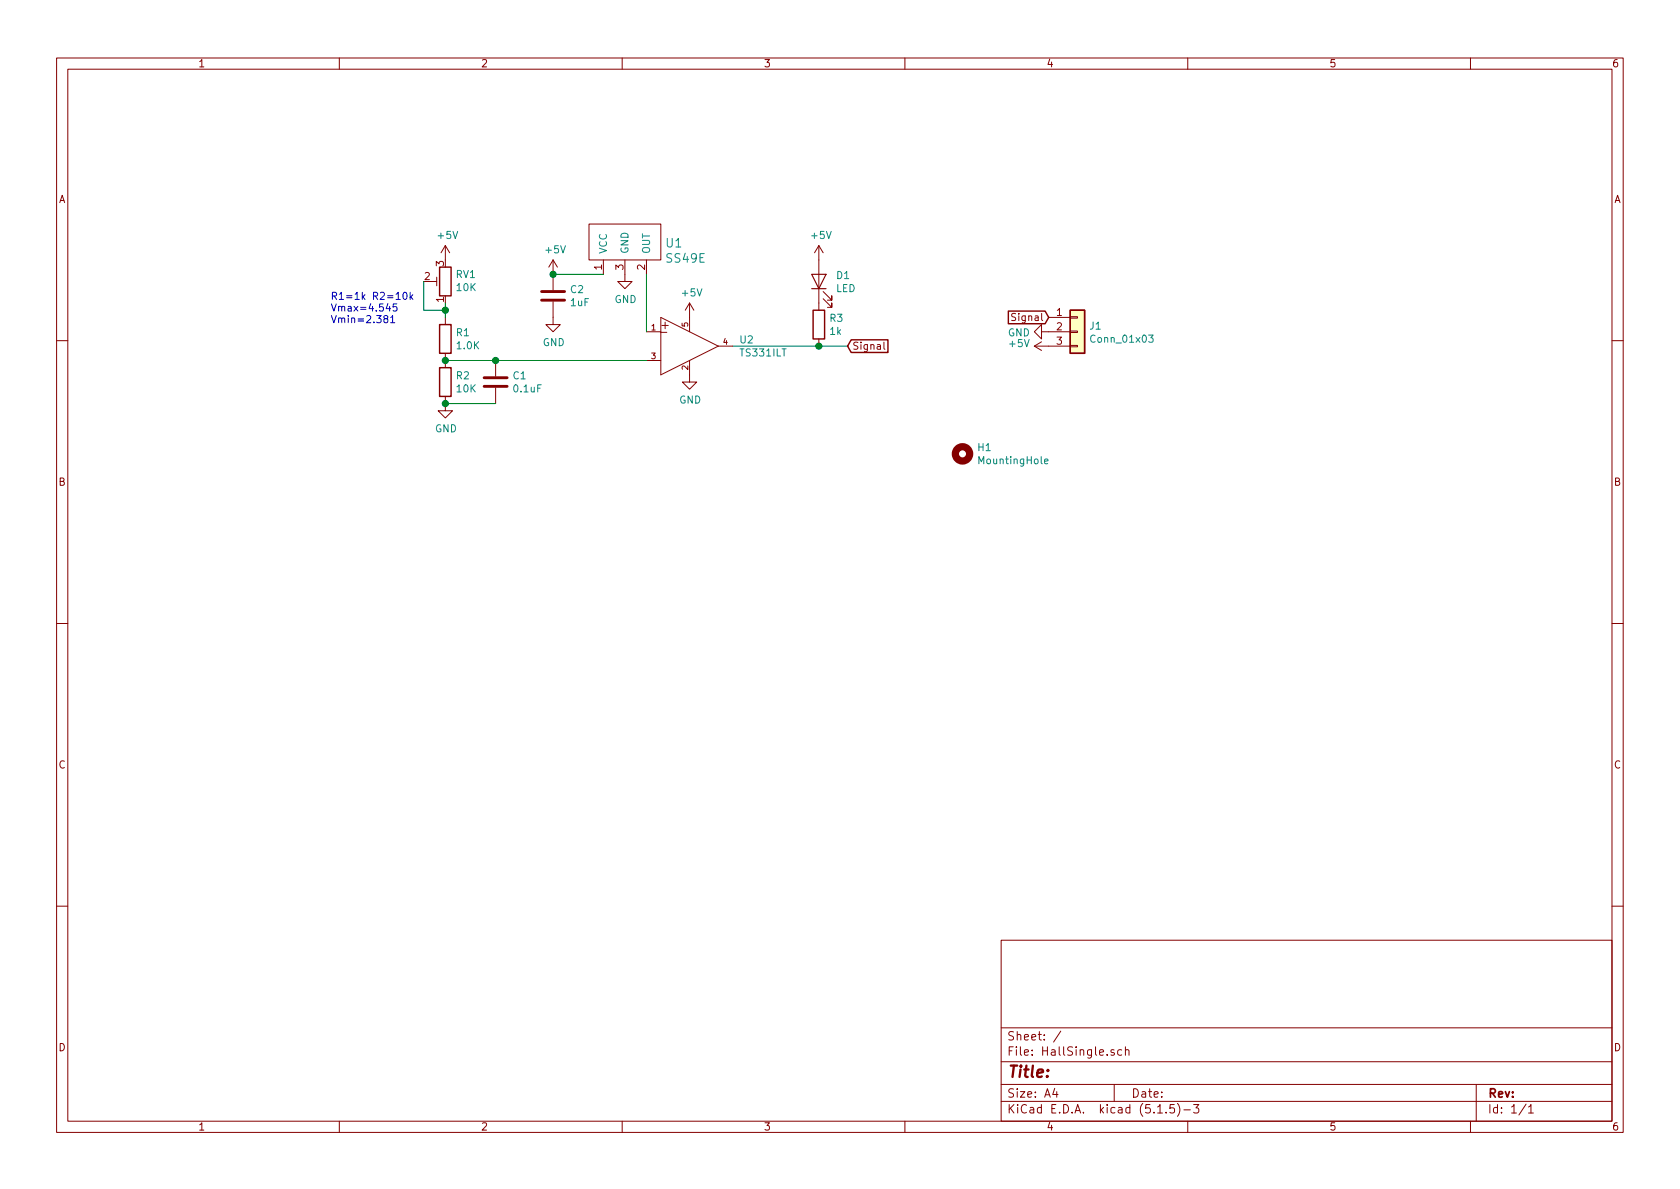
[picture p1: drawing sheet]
EESchema Schematic File Version 4
EELAYER 30 0
EELAYER END
$Descr A4 11693 8268
encoding utf-8
Sheet 1 1
Title ""
Date ""
Rev ""
Comp ""
Comment1 ""
Comment2 ""
Comment3 ""
Comment4 ""
$EndDescr
$Comp
L HallEffect:Conn_01x03 J1
U 1 1
P 7500 2300
F 0 "J1" H 7580 2342 50  0000 L CNN
F 1 "Conn_01x03" H 7580 2251 50  0000 L CNN
F 2 "HallEffect:PinHeader_1x03_P2.54mm_Vertical" H 7500 2300 50  0001 C CNN
F 3 "~" H 7500 2300 50  0001 C CNN
	1    7500 2300
	1    0    0    -1  
$EndComp
$Comp
L power:GND #PWR010
U 1 1
P 7300 2300
F 0 "#PWR010" H 7300 2050 50  0001 C CNN
F 1 "GND" V 7305 2172 50  0000 R CNN
F 2 "" H 7300 2300 50  0001 C CNN
F 3 "" H 7300 2300 50  0001 C CNN
	1    7300 2300
	0    1    1    0   
$EndComp
$Comp
L power:+5V #PWR09
U 1 1
P 7300 2400
F 0 "#PWR09" H 7300 2250 50  0001 C CNN
F 1 "+5V" V 7315 2528 50  0000 L CNN
F 2 "" H 7300 2400 50  0001 C CNN
F 3 "" H 7300 2400 50  0001 C CNN
	1    7300 2400
	0    -1   -1   0   
$EndComp
Text GLabel 7300 2200 0    50   Input ~ 0
Signal
$Comp
L HallEffect:TS331ILT U2
U 1 1
P 4400 2300
F 0 "U2" H 5144 2246 50  0000 L CNN
F 1 "TS331ILT" H 5144 2155 50  0000 L CNN
F 2 "HallEffect:SOT-23-5" H 4400 2700 50  0001 L CNN
F 3 "https://www.st.com/resource/en/datasheet/ts331.pdf" H 4400 2800 50  0001 L CNN
F 4 "IC" H 4400 2900 50  0001 L CNN "category"
F 5 "Integrated Circuits (ICs)" H 4400 3000 50  0001 L CNN "device class L1"
F 6 "Linear ICs" H 4400 3100 50  0001 L CNN "device class L2"
F 7 "Comparators" H 4400 3200 50  0001 L CNN "device class L3"
F 8 "IC COMPARATOR SINGLE SOT23-5" H 4400 3300 50  0001 L CNN "digikey description"
F 9 "497-10555-1-ND" H 4400 3400 50  0001 L CNN "digikey part number"
F 10 "1.45mm" H 4400 3500 50  0001 L CNN "height"
F 11 "0.03uA" H 4400 3600 50  0001 L CNN "input bias current"
F 12 "0.5mV" H 4400 3700 50  0001 L CNN "input offset voltage"
F 13 "SOT95P280X120-5" H 4400 3800 50  0001 L CNN "ipc land pattern name"
F 14 "yes" H 4400 3900 50  0001 L CNN "lead free"
F 15 "bbb9eb91c0aa956b" H 4400 4000 50  0001 L CNN "library id"
F 16 "STMicroelectronics" H 4400 4100 50  0001 L CNN "manufacturer"
F 17 "+150°C" H 4400 4200 50  0001 L CNN "max junction temp"
F 18 "5V" H 4400 4300 50  0001 L CNN "max supply voltage"
F 19 "1.6V" H 4400 4400 50  0001 L CNN "min supply voltage"
F 20 "Analog Comparators Micropower 20uA 1.6V to 5V RtoR" H 4400 4500 50  0001 L CNN "mouser description"
F 21 "511-TS331ILT" H 4400 4600 50  0001 L CNN "mouser part number"
F 22 "23-26uA" H 4400 4700 50  0001 L CNN "nominal supply current"
F 23 "1" H 4400 4800 50  0001 L CNN "number of channels"
F 24 "93mA" H 4400 4900 50  0001 L CNN "output current per channel"
F 25 "SOT23-5" H 4400 5000 50  0001 L CNN "package"
F 26 "yes" H 4400 5100 50  0001 L CNN "rohs"
F 27 "+125°C" H 4400 5200 50  0001 L CNN "temperature range high"
F 28 "-40°C" H 4400 5300 50  0001 L CNN "temperature range low"
	1    4400 2300
	1    0    0    -1  
$EndComp
$Comp
L power:GND #PWR07
U 1 1
P 4800 2600
F 0 "#PWR07" H 4800 2350 50  0001 C CNN
F 1 "GND" H 4805 2427 50  0000 C CNN
F 2 "" H 4800 2600 50  0001 C CNN
F 3 "" H 4800 2600 50  0001 C CNN
	1    4800 2600
	1    0    0    -1  
$EndComp
$Comp
L power:+5V #PWR06
U 1 1
P 4800 2200
F 0 "#PWR06" H 4800 2050 50  0001 C CNN
F 1 "+5V" H 4815 2373 50  0000 C CNN
F 2 "" H 4800 2200 50  0001 C CNN
F 3 "" H 4800 2200 50  0001 C CNN
	1    4800 2200
	1    0    0    -1  
$EndComp
$Comp
L HallEffect:SS49E U1
U 1 1
P 4350 1800
F 0 "U1" H 4628 1920 60  0000 L CNN
F 1 "SS49E" H 4628 1814 60  0000 L CNN
F 2 "HallEffect:SOT-23" H 4250 1800 60  0001 C CNN
F 3 "" H 4250 1800 60  0001 C CNN
	1    4350 1800
	1    0    0    -1  
$EndComp
$Comp
L power:GND #PWR05
U 1 1
P 4350 1900
F 0 "#PWR05" H 4350 1650 50  0001 C CNN
F 1 "GND" H 4355 1727 50  0000 C CNN
F 2 "" H 4350 1900 50  0001 C CNN
F 3 "" H 4350 1900 50  0001 C CNN
	1    4350 1900
	1    0    0    -1  
$EndComp
Wire Wire Line
	4200 1900 3850 1900
$Comp
L power:+5V #PWR03
U 1 1
P 3850 1900
F 0 "#PWR03" H 3850 1750 50  0001 C CNN
F 1 "+5V" H 3865 2073 50  0000 C CNN
F 2 "" H 3850 1900 50  0001 C CNN
F 3 "" H 3850 1900 50  0001 C CNN
	1    3850 1900
	1    0    0    -1  
$EndComp
$Comp
L power:GND #PWR04
U 1 1
P 3850 2200
F 0 "#PWR04" H 3850 1950 50  0001 C CNN
F 1 "GND" H 3855 2027 50  0000 C CNN
F 2 "" H 3850 2200 50  0001 C CNN
F 3 "" H 3850 2200 50  0001 C CNN
	1    3850 2200
	1    0    0    -1  
$EndComp
Wire Wire Line
	4500 1900 4500 2300
$Comp
L HallEffect:R R2
U 1 1
P 3100 2650
F 0 "R2" H 3170 2696 50  0000 L CNN
F 1 "10K" H 3170 2605 50  0000 L CNN
F 2 "HallEffect:R_0805_2012Metric" V 3030 2650 50  0001 C CNN
F 3 "~" H 3100 2650 50  0001 C CNN
	1    3100 2650
	1    0    0    -1  
$EndComp
$Comp
L HallEffect:R R1
U 1 1
P 3100 2350
F 0 "R1" H 3170 2396 50  0000 L CNN
F 1 "1.0K" H 3170 2305 50  0000 L CNN
F 2 "HallEffect:R_0805_2012Metric" V 3030 2350 50  0001 C CNN
F 3 "~" H 3100 2350 50  0001 C CNN
	1    3100 2350
	1    0    0    -1  
$EndComp
Connection ~ 3850 1900
$Comp
L HallEffect:C C2
U 1 1
P 3850 2050
F 0 "C2" H 3965 2096 50  0000 L CNN
F 1 "1uF" H 3965 2005 50  0000 L CNN
F 2 "HallEffect:C_0805_2012Metric" H 3888 1900 50  0001 C CNN
F 3 "~" H 3850 2050 50  0001 C CNN
	1    3850 2050
	1    0    0    -1  
$EndComp
$Comp
L Device:R_POT_TRIM RV1
U 1 1
P 3100 1950
F 0 "RV1" H 3030 1904 50  0000 R CNN
F 1 "10K" H 3030 1995 50  0000 R CNN
F 2 "HallEffect:CT6EP103" H 3100 1950 50  0001 C CNN
F 3 "~" H 3100 1950 50  0001 C CNN
	1    3100 1950
	-1   0    0    1   
$EndComp
Wire Wire Line
	3100 2500 3450 2500
Connection ~ 3100 2500
$Comp
L HallEffect:C C1
U 1 1
P 3450 2650
F 0 "C1" H 3565 2696 50  0000 L CNN
F 1 "0.1uF" H 3565 2605 50  0000 L CNN
F 2 "HallEffect:C_0805_2012Metric" H 3488 2500 50  0001 C CNN
F 3 "~" H 3450 2650 50  0001 C CNN
	1    3450 2650
	1    0    0    -1  
$EndComp
Connection ~ 3450 2500
Wire Wire Line
	3450 2500 4500 2500
Wire Wire Line
	3450 2800 3100 2800
$Comp
L power:GND #PWR02
U 1 1
P 3100 2800
F 0 "#PWR02" H 3100 2550 50  0001 C CNN
F 1 "GND" H 3105 2627 50  0000 C CNN
F 2 "" H 3100 2800 50  0001 C CNN
F 3 "" H 3100 2800 50  0001 C CNN
	1    3100 2800
	1    0    0    -1  
$EndComp
Connection ~ 3100 2800
$Comp
L power:+5V #PWR01
U 1 1
P 3100 1800
F 0 "#PWR01" H 3100 1650 50  0001 C CNN
F 1 "+5V" H 3115 1973 50  0000 C CNN
F 2 "" H 3100 1800 50  0001 C CNN
F 3 "" H 3100 1800 50  0001 C CNN
	1    3100 1800
	1    0    0    -1  
$EndComp
$Comp
L HallEffect:R R3
U 1 1
P 5700 2250
F 0 "R3" H 5770 2296 50  0000 L CNN
F 1 "1k" H 5770 2205 50  0000 L CNN
F 2 "HallEffect:R_0805_2012Metric" V 5630 2250 50  0001 C CNN
F 3 "~" H 5700 2250 50  0001 C CNN
	1    5700 2250
	1    0    0    -1  
$EndComp
$Comp
L Device:LED D1
U 1 1
P 5700 1950
F 0 "D1" V 5739 1833 50  0000 R CNN
F 1 "LED" V 5648 1833 50  0000 R CNN
F 2 "HallEffect:LED_0805_2012Metric" H 5700 1950 50  0001 C CNN
F 3 "~" H 5700 1950 50  0001 C CNN
	1    5700 1950
	0    -1   -1   0   
$EndComp
$Comp
L power:+5V #PWR08
U 1 1
P 5700 1800
F 0 "#PWR08" H 5700 1650 50  0001 C CNN
F 1 "+5V" H 5715 1973 50  0000 C CNN
F 2 "" H 5700 1800 50  0001 C CNN
F 3 "" H 5700 1800 50  0001 C CNN
	1    5700 1800
	1    0    0    -1  
$EndComp
Text GLabel 5900 2400 2    50   Input ~ 0
Signal
Wire Wire Line
	5100 2400 5700 2400
Connection ~ 5700 2400
Wire Wire Line
	5700 2400 5900 2400
Text Notes 2300 2250 0    50   ~ 0
R1=1k R2=10k\nVmax=4.545\nVmin=2.381
Wire Wire Line
	3100 2100 3100 2150
Wire Wire Line
	2950 1950 2950 2150
Wire Wire Line
	2950 2150 3100 2150
Connection ~ 3100 2150
Wire Wire Line
	3100 2150 3100 2200
$Comp
L HallEffect:MountingHole H1
U 1 1
P 6700 3150
F 0 "H1" H 6800 3196 50  0000 L CNN
F 1 "MountingHole" H 6800 3105 50  0000 L CNN
F 2 "HallEffect:MountingHole_3.2mm_M3" H 6700 3150 50  0001 C CNN
F 3 "~" H 6700 3150 50  0001 C CNN
	1    6700 3150
	1    0    0    -1  
$EndComp
$EndSCHEMATC
